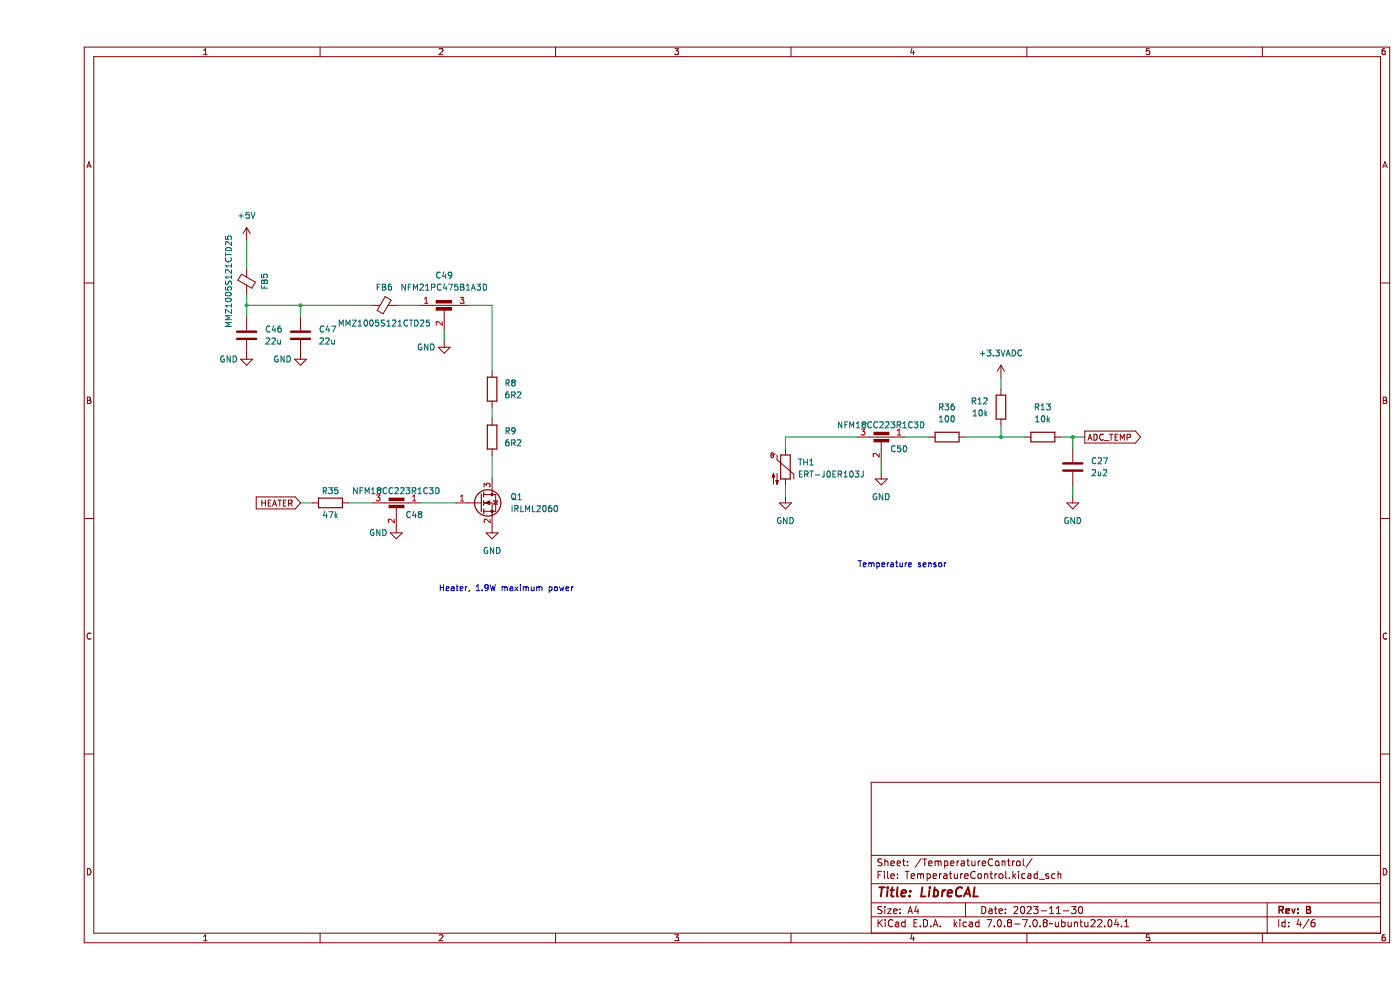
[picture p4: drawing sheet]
(kicad_sch (version 20230121) (generator eeschema)

 (paper "A4")

 (title_block
  (title "LibreCAL")
  (date "2023-11-30")
  (rev "B"))

 (lib_symbols
  (symbol "Device:C" (pin_numbers hide) (pin_names (offset 0.254)) (in_bom yes) (on_board yes)
   (property "Reference" "C" (at 0.635 2.54 0) (effects (font (size 1.27 1.27)) (justify left)))
   (property "Value" "C" (at 0.635 -2.54 0) (effects (font (size 1.27 1.27)) (justify left)))
   (property "Footprint" "" (at 0.9652 -3.81 0) (effects (font (size 1.27 1.27)) hide))
   (property "Datasheet" "~" (at 0 0 0) (effects (font (size 1.27 1.27)) hide))
   (symbol "C_0_1"
    (polyline (pts (xy -2.032 -0.762) (xy 2.032 -0.762)) (stroke (width 0.508) (type default)) (fill (type none)))
    (polyline (pts (xy -2.032 0.762) (xy 2.032 0.762)) (stroke (width 0.508) (type default)) (fill (type none))))
   (symbol "C_1_1"
    (pin passive line (at 0 3.81 270) (length 2.794) (name "~" (effects (font (size 1.27 1.27)))) (number "1" (effects (font (size 1.27 1.27)))))
    (pin passive line (at 0 -3.81 90) (length 2.794) (name "~" (effects (font (size 1.27 1.27)))) (number "2" (effects (font (size 1.27 1.27)))))))
  (symbol "Device:C_Feedthrough" (pin_names (offset 0.254) hide) (in_bom yes) (on_board yes)
   (property "Reference" "C" (at 0 7.62 0) (effects (font (size 1.27 1.27))))
   (property "Value" "C_Feedthrough" (at 0 5.715 0) (effects (font (size 1.27 1.27))))
   (property "Footprint" "" (at 0 0 90) (effects (font (size 1.27 1.27)) hide))
   (property "Datasheet" "~" (at 0 0 90) (effects (font (size 1.27 1.27)) hide))
   (symbol "C_Feedthrough_0_1"
    (rectangle (start -1.651 1.524) (end 1.524 2.032) (stroke (width 0) (type default)) (fill (type outline)))
    (polyline (pts (xy -2.54 2.54) (xy 2.54 2.54)) (stroke (width 0) (type default)) (fill (type none)))
    (polyline (pts (xy 0 0) (xy 0 1.778)) (stroke (width 0) (type default)) (fill (type none)))
    (rectangle (start 1.524 3.048) (end -1.651 3.556) (stroke (width 0) (type default)) (fill (type outline))))
   (symbol "C_Feedthrough_1_1"
    (pin passive line (at -5.08 2.54 0) (length 2.54) (name "1" (effects (font (size 1.27 1.27)))) (number "1" (effects (font (size 1.27 1.27)))))
    (pin passive line (at 0 -2.54 90) (length 2.54) (name "2" (effects (font (size 1.27 1.27)))) (number "2" (effects (font (size 1.27 1.27)))))
    (pin passive line (at 5.08 2.54 180) (length 2.54) (name "3" (effects (font (size 1.27 1.27)))) (number "3" (effects (font (size 1.27 1.27)))))))
  (symbol "Device:FerriteBead_Small" (pin_numbers hide) (pin_names (offset 0)) (in_bom yes) (on_board yes)
   (property "Reference" "FB" (at 1.905 1.27 0) (effects (font (size 1.27 1.27)) (justify left)))
   (property "Value" "FerriteBead_Small" (at 1.905 -1.27 0) (effects (font (size 1.27 1.27)) (justify left)))
   (property "Footprint" "" (at -1.778 0 90) (effects (font (size 1.27 1.27)) hide))
   (property "Datasheet" "~" (at 0 0 0) (effects (font (size 1.27 1.27)) hide))
   (symbol "FerriteBead_Small_0_1"
    (polyline (pts (xy 0 -1.27) (xy 0 -0.7874)) (stroke (width 0) (type default)) (fill (type none)))
    (polyline (pts (xy 0 0.889) (xy 0 1.2954)) (stroke (width 0) (type default)) (fill (type none)))
    (polyline (pts (xy -1.8288 0.2794) (xy -1.1176 1.4986) (xy 1.8288 -0.2032) (xy 1.1176 -1.4224) (xy -1.8288 0.2794)) (stroke (width 0) (type default)) (fill (type none))))
   (symbol "FerriteBead_Small_1_1"
    (pin passive line (at 0 2.54 270) (length 1.27) (name "~" (effects (font (size 1.27 1.27)))) (number "1" (effects (font (size 1.27 1.27)))))
    (pin passive line (at 0 -2.54 90) (length 1.27) (name "~" (effects (font (size 1.27 1.27)))) (number "2" (effects (font (size 1.27 1.27)))))))
  (symbol "Device:R" (pin_numbers hide) (pin_names (offset 0)) (in_bom yes) (on_board yes)
   (property "Reference" "R" (at 2.032 0 90) (effects (font (size 1.27 1.27))))
   (property "Value" "R" (at 0 0 90) (effects (font (size 1.27 1.27))))
   (property "Footprint" "" (at -1.778 0 90) (effects (font (size 1.27 1.27)) hide))
   (property "Datasheet" "~" (at 0 0 0) (effects (font (size 1.27 1.27)) hide))
   (symbol "R_0_1"
    (rectangle (start -1.016 -2.54) (end 1.016 2.54) (stroke (width 0.254) (type default)) (fill (type none))))
   (symbol "R_1_1"
    (pin passive line (at 0 3.81 270) (length 1.27) (name "~" (effects (font (size 1.27 1.27)))) (number "1" (effects (font (size 1.27 1.27)))))
    (pin passive line (at 0 -3.81 90) (length 1.27) (name "~" (effects (font (size 1.27 1.27)))) (number "2" (effects (font (size 1.27 1.27)))))))
  (symbol "Device:Thermistor_NTC" (pin_numbers hide) (pin_names (offset 0)) (in_bom yes) (on_board yes)
   (property "Reference" "TH" (at -4.445 0 90) (effects (font (size 1.27 1.27))))
   (property "Value" "Thermistor_NTC" (at 3.175 0 90) (effects (font (size 1.27 1.27))))
   (property "Footprint" "" (at 0 1.27 0) (effects (font (size 1.27 1.27)) hide))
   (property "Datasheet" "~" (at 0 1.27 0) (effects (font (size 1.27 1.27)) hide))
   (symbol "Thermistor_NTC_0_1"
    (arc (start -3.048 2.159) (mid -3.0495 2.3143) (end -3.175 2.413) (stroke (width 0) (type default)) (fill (type none)))
    (arc (start -3.048 2.159) (mid -2.9736 1.9794) (end -2.794 1.905) (stroke (width 0) (type default)) (fill (type none)))
    (arc (start -3.048 2.794) (mid -2.9736 2.6144) (end -2.794 2.54) (stroke (width 0) (type default)) (fill (type none)))
    (arc (start -2.794 1.905) (mid -2.6144 1.9794) (end -2.54 2.159) (stroke (width 0) (type default)) (fill (type none)))
    (arc (start -2.794 2.54) (mid -2.4393 2.5587) (end -2.159 2.794) (stroke (width 0) (type default)) (fill (type none)))
    (arc (start -2.794 3.048) (mid -2.9736 2.9736) (end -3.048 2.794) (stroke (width 0) (type default)) (fill (type none)))
    (arc (start -2.54 2.794) (mid -2.6144 2.9736) (end -2.794 3.048) (stroke (width 0) (type default)) (fill (type none)))
    (rectangle (start -1.016 2.54) (end 1.016 -2.54) (stroke (width 0.254) (type default)) (fill (type none)))
    (polyline (pts (xy -2.54 2.159) (xy -2.54 2.794)) (stroke (width 0) (type default)) (fill (type none)))
    (polyline (pts (xy -1.778 2.54) (xy -1.778 1.524) (xy 1.778 -1.524) (xy 1.778 -2.54)) (stroke (width 0) (type default)) (fill (type none)))
    (polyline (pts (xy -2.54 -3.683) (xy -2.54 -1.397) (xy -2.794 -2.159) (xy -2.286 -2.159) (xy -2.54 -1.397) (xy -2.54 -1.651)) (stroke (width 0) (type default)) (fill (type outline)))
    (polyline (pts (xy -1.778 -1.397) (xy -1.778 -3.683) (xy -2.032 -2.921) (xy -1.524 -2.921) (xy -1.778 -3.683) (xy -1.778 -3.429)) (stroke (width 0) (type default)) (fill (type outline))))
   (symbol "Thermistor_NTC_1_1"
    (pin passive line (at 0 3.81 270) (length 1.27) (name "~" (effects (font (size 1.27 1.27)))) (number "1" (effects (font (size 1.27 1.27)))))
    (pin passive line (at 0 -3.81 90) (length 1.27) (name "~" (effects (font (size 1.27 1.27)))) (number "2" (effects (font (size 1.27 1.27)))))))
  (symbol "Transistor_FET:IRLML2060" (pin_names hide) (in_bom yes) (on_board yes)
   (property "Reference" "Q" (at 5.08 1.905 0) (effects (font (size 1.27 1.27)) (justify left)))
   (property "Value" "IRLML2060" (at 5.08 0 0) (effects (font (size 1.27 1.27)) (justify left)))
   (property "Footprint" "Package_TO_SOT_SMD:SOT-23" (at 5.08 -1.905 0) (effects (font (size 1.27 1.27) italic) (justify left) hide))
   (property "Datasheet" "https://www.infineon.com/dgdl/irlml2060pbf.pdf?fileId=5546d462533600a401535664b7fb25ee" (at 0 0 0) (effects (font (size 1.27 1.27)) (justify left) hide))
   (symbol "IRLML2060_0_1"
    (polyline (pts (xy 0.254 0) (xy -2.54 0)) (stroke (width 0) (type default)) (fill (type none)))
    (polyline (pts (xy 0.254 1.905) (xy 0.254 -1.905)) (stroke (width 0.254) (type default)) (fill (type none)))
    (polyline (pts (xy 0.762 -1.27) (xy 0.762 -2.286)) (stroke (width 0.254) (type default)) (fill (type none)))
    (polyline (pts (xy 0.762 0.508) (xy 0.762 -0.508)) (stroke (width 0.254) (type default)) (fill (type none)))
    (polyline (pts (xy 0.762 2.286) (xy 0.762 1.27)) (stroke (width 0.254) (type default)) (fill (type none)))
    (polyline (pts (xy 2.54 2.54) (xy 2.54 1.778)) (stroke (width 0) (type default)) (fill (type none)))
    (polyline (pts (xy 2.54 -2.54) (xy 2.54 0) (xy 0.762 0)) (stroke (width 0) (type default)) (fill (type none)))
    (polyline (pts (xy 0.762 -1.778) (xy 3.302 -1.778) (xy 3.302 1.778) (xy 0.762 1.778)) (stroke (width 0) (type default)) (fill (type none)))
    (polyline (pts (xy 1.016 0) (xy 2.032 0.381) (xy 2.032 -0.381) (xy 1.016 0)) (stroke (width 0) (type default)) (fill (type outline)))
    (polyline (pts (xy 2.794 0.508) (xy 2.921 0.381) (xy 3.683 0.381) (xy 3.81 0.254)) (stroke (width 0) (type default)) (fill (type none)))
    (polyline (pts (xy 3.302 0.381) (xy 2.921 -0.254) (xy 3.683 -0.254) (xy 3.302 0.381)) (stroke (width 0) (type default)) (fill (type none)))
    (circle (center 1.651 0) (radius 2.794) (stroke (width 0.254) (type default)) (fill (type none)))
    (circle (center 2.54 -1.778) (radius 0.254) (stroke (width 0) (type default)) (fill (type outline)))
    (circle (center 2.54 1.778) (radius 0.254) (stroke (width 0) (type default)) (fill (type outline))))
   (symbol "IRLML2060_1_1"
    (pin input line (at -5.08 0 0) (length 2.54) (name "G" (effects (font (size 1.27 1.27)))) (number "1" (effects (font (size 1.27 1.27)))))
    (pin passive line (at 2.54 -5.08 90) (length 2.54) (name "S" (effects (font (size 1.27 1.27)))) (number "2" (effects (font (size 1.27 1.27)))))
    (pin passive line (at 2.54 5.08 270) (length 2.54) (name "D" (effects (font (size 1.27 1.27)))) (number "3" (effects (font (size 1.27 1.27)))))))
  (symbol "power:+3.3VADC" (power) (pin_names (offset 0)) (in_bom yes) (on_board yes)
   (property "Reference" "#PWR" (at 3.81 -1.27 0) (effects (font (size 1.27 1.27)) hide))
   (property "Value" "+3.3VADC" (at 0 2.54 0) (effects (font (size 1.27 1.27))))
   (property "Footprint" "" (at 0 0 0) (effects (font (size 1.27 1.27)) hide))
   (property "Datasheet" "" (at 0 0 0) (effects (font (size 1.27 1.27)) hide))
   (symbol "+3.3VADC_0_0"
    (pin power_in line (at 0 0 90) (length 0) hide (name "+3.3VADC" (effects (font (size 1.27 1.27)))) (number "1" (effects (font (size 1.27 1.27))))))
   (symbol "+3.3VADC_0_1"
    (polyline (pts (xy -0.762 1.27) (xy 0 2.54)) (stroke (width 0) (type default)) (fill (type none)))
    (polyline (pts (xy 0 0) (xy 0 2.54)) (stroke (width 0) (type default)) (fill (type none)))
    (polyline (pts (xy 0 2.54) (xy 0.762 1.27)) (stroke (width 0) (type default)) (fill (type none)))))
  (symbol "power:+5V" (power) (pin_names (offset 0)) (in_bom yes) (on_board yes)
   (property "Reference" "#PWR" (at 0 -3.81 0) (effects (font (size 1.27 1.27)) hide))
   (property "Value" "+5V" (at 0 3.556 0) (effects (font (size 1.27 1.27))))
   (property "Footprint" "" (at 0 0 0) (effects (font (size 1.27 1.27)) hide))
   (property "Datasheet" "" (at 0 0 0) (effects (font (size 1.27 1.27)) hide))
   (symbol "+5V_0_1"
    (polyline (pts (xy -0.762 1.27) (xy 0 2.54)) (stroke (width 0) (type default)) (fill (type none)))
    (polyline (pts (xy 0 0) (xy 0 2.54)) (stroke (width 0) (type default)) (fill (type none)))
    (polyline (pts (xy 0 2.54) (xy 0.762 1.27)) (stroke (width 0) (type default)) (fill (type none))))
   (symbol "+5V_1_1"
    (pin power_in line (at 0 0 90) (length 0) hide (name "+5V" (effects (font (size 1.27 1.27)))) (number "1" (effects (font (size 1.27 1.27)))))))
  (symbol "power:GND" (power) (pin_names (offset 0)) (in_bom yes) (on_board yes)
   (property "Reference" "#PWR" (at 0 -6.35 0) (effects (font (size 1.27 1.27)) hide))
   (property "Value" "GND" (at 0 -3.81 0) (effects (font (size 1.27 1.27))))
   (property "Footprint" "" (at 0 0 0) (effects (font (size 1.27 1.27)) hide))
   (property "Datasheet" "" (at 0 0 0) (effects (font (size 1.27 1.27)) hide))
   (symbol "GND_0_1"
    (polyline (pts (xy 0 0) (xy 0 -1.27) (xy 1.27 -1.27) (xy 0 -2.54) (xy -1.27 -1.27) (xy 0 -1.27)) (stroke (width 0) (type default)) (fill (type none))))
   (symbol "GND_1_1"
    (pin power_in line (at 0 0 270) (length 0) hide (name "GND" (effects (font (size 1.27 1.27)))) (number "1" (effects (font (size 1.27 1.27))))))))

 (junction (at 55.88 64.77) (diameter 0) (color 0 0 0 0))
 (junction (at 219.71 92.71) (diameter 0) (color 0 0 0 0))
 (junction (at 44.45 64.77) (diameter 0) (color 0 0 0 0))
 (junction (at 204.47 92.71) (diameter 0) (color 0 0 0 0))

 (wire (pts (xy 158.75 102.87) (xy 158.75 105.41)) (stroke (width 0) (type default)))
 (wire (pts (xy 86.36 69.85) (xy 86.36 72.39)) (stroke (width 0) (type default)))
 (wire (pts (xy 91.44 64.77) (xy 96.52 64.77)) (stroke (width 0) (type default)))
 (wire (pts (xy 96.52 64.77) (xy 96.52 78.74)) (stroke (width 0) (type default)))
 (wire (pts (xy 204.47 90.17) (xy 204.47 92.71)) (stroke (width 0) (type default)))
 (wire (pts (xy 44.45 50.8) (xy 44.45 57.15)) (stroke (width 0) (type default)))
 (wire (pts (xy 55.88 64.77) (xy 55.88 67.31)) (stroke (width 0) (type default)))
 (wire (pts (xy 204.47 80.01) (xy 204.47 82.55)) (stroke (width 0) (type default)))
 (wire (pts (xy 76.2 64.77) (xy 81.28 64.77)) (stroke (width 0) (type default)))
 (wire (pts (xy 219.71 92.71) (xy 219.71 95.25)) (stroke (width 0) (type default)))
 (wire (pts (xy 158.75 92.71) (xy 173.99 92.71)) (stroke (width 0) (type default)))
 (wire (pts (xy 81.28 106.68) (xy 88.9 106.68)) (stroke (width 0) (type default)))
 (wire (pts (xy 219.71 92.71) (xy 222.25 92.71)) (stroke (width 0) (type default)))
 (wire (pts (xy 71.12 106.68) (xy 66.04 106.68)) (stroke (width 0) (type default)))
 (wire (pts (xy 179.07 97.79) (xy 179.07 100.33)) (stroke (width 0) (type default)))
 (wire (pts (xy 184.15 92.71) (xy 189.23 92.71)) (stroke (width 0) (type default)))
 (wire (pts (xy 204.47 92.71) (xy 209.55 92.71)) (stroke (width 0) (type default)))
 (wire (pts (xy 55.88 106.68) (xy 58.42 106.68)) (stroke (width 0) (type default)))
 (wire (pts (xy 55.88 64.77) (xy 44.45 64.77)) (stroke (width 0) (type default)))
 (wire (pts (xy 196.85 92.71) (xy 204.47 92.71)) (stroke (width 0) (type default)))
 (wire (pts (xy 44.45 64.77) (xy 44.45 67.31)) (stroke (width 0) (type default)))
 (wire (pts (xy 71.12 64.77) (xy 55.88 64.77)) (stroke (width 0) (type default)))
 (wire (pts (xy 44.45 64.77) (xy 44.45 62.23)) (stroke (width 0) (type default)))
 (wire (pts (xy 96.52 96.52) (xy 96.52 101.6)) (stroke (width 0) (type default)))
 (wire (pts (xy 158.75 92.71) (xy 158.75 95.25)) (stroke (width 0) (type default)))
 (wire (pts (xy 96.52 86.36) (xy 96.52 88.9)) (stroke (width 0) (type default)))
 (wire (pts (xy 219.71 102.87) (xy 219.71 105.41)) (stroke (width 0) (type default)))
 (wire (pts (xy 217.17 92.71) (xy 219.71 92.71)) (stroke (width 0) (type default)))

 (text "Temperature sensor" (at 173.99 120.65 0) (effects (font (size 1.27 1.27)) (justify left bottom)))
 (text "Heater, 1.9W maximum power" (at 85.09 125.73 0) (effects (font (size 1.27 1.27)) (justify left bottom)))

 (global_label "ADC_TEMP" (shape output) (at 222.25 92.71 0) (fields_autoplaced) (effects (font (size 1.27 1.27)) (justify left))
  (property "Intersheetrefs" "${INTERSHEET_REFS}" (at 234.0974 92.6306 0) (effects (font (size 1.27 1.27)) (justify left) hide)))
 (global_label "HEATER" (shape input) (at 55.88 106.68 180) (fields_autoplaced) (effects (font (size 1.27 1.27)) (justify right))
  (property "Intersheetrefs" "${INTERSHEET_REFS}" (at 46.5121 106.6006 0) (effects (font (size 1.27 1.27)) (justify right) hide)))

 (symbol (lib_id "power:GND") (at 55.88 74.93 0) (unit 1) (in_bom yes) (on_board yes) (dnp no)
  (property "Reference" "#PWR0118" (at 55.88 81.28 0) (effects (font (size 1.27 1.27)) hide))
  (property "Value" "GND" (at 52.07 76.2 0) (effects (font (size 1.27 1.27))))
  (property "Footprint" "" (at 55.88 74.93 0) (effects (font (size 1.27 1.27)) hide))
  (property "Datasheet" "" (at 55.88 74.93 0) (effects (font (size 1.27 1.27)) hide)) (pin "1"))

 (symbol (lib_id "power:GND") (at 96.52 111.76 0) (unit 1) (in_bom yes) (on_board yes) (dnp no) (fields_autoplaced)
  (property "Reference" "#PWR076" (at 96.52 118.11 0) (effects (font (size 1.27 1.27)) hide))
  (property "Value" "GND" (at 96.52 116.84 0) (effects (font (size 1.27 1.27))))
  (property "Footprint" "" (at 96.52 111.76 0) (effects (font (size 1.27 1.27)) hide))
  (property "Datasheet" "" (at 96.52 111.76 0) (effects (font (size 1.27 1.27)) hide)) (pin "1"))

 (symbol (lib_id "power:GND") (at 44.45 74.93 0) (unit 1) (in_bom yes) (on_board yes) (dnp no)
  (property "Reference" "#PWR0117" (at 44.45 81.28 0) (effects (font (size 1.27 1.27)) hide))
  (property "Value" "GND" (at 40.64 76.2 0) (effects (font (size 1.27 1.27))))
  (property "Footprint" "" (at 44.45 74.93 0) (effects (font (size 1.27 1.27)) hide))
  (property "Datasheet" "" (at 44.45 74.93 0) (effects (font (size 1.27 1.27)) hide)) (pin "1"))

 (symbol (lib_id "Device:R") (at 213.36 92.71 90) (mirror x) (unit 1) (in_bom yes) (on_board yes) (dnp no) (fields_autoplaced)
  (property "Reference" "R13" (at 213.36 86.36 90) (effects (font (size 1.27 1.27))))
  (property "Value" "10k" (at 213.36 88.9 90) (effects (font (size 1.27 1.27))))
  (property "Footprint" "Resistor_SMD:R_0402_1005Metric" (at 213.36 90.932 90) (effects (font (size 1.27 1.27)) hide))
  (property "Datasheet" "~" (at 213.36 92.71 0) (effects (font (size 1.27 1.27)) hide))
  (property "LCSC_Part" "C723353" (at 213.36 92.71 0) (effects (font (size 1.27 1.27)) hide)) (pin "1") (pin "2"))

 (symbol (lib_id "Device:C_Feedthrough") (at 76.2 109.22 0) (mirror y) (unit 1) (in_bom yes) (on_board yes) (dnp no)
  (property "Reference" "C48" (at 80.01 109.22 0) (effects (font (size 1.27 1.27))))
  (property "Value" "NFM18CC223R1C3D" (at 76.2 104.14 0) (effects (font (size 1.27 1.27))))
  (property "Footprint" "LibreCAL:NFM18CC" (at 69.85 120.65 90) (effects (font (size 1.27 1.27)) hide))
  (property "Datasheet" "~" (at 76.2 109.22 90) (effects (font (size 1.27 1.27)) hide))
  (property "LCSC_Part" "C98102" (at 76.2 109.22 0) (effects (font (size 1.27 1.27)) hide)) (pin "1") (pin "2") (pin "3"))

 (symbol (lib_id "power:+5V") (at 44.45 50.8 0) (unit 1) (in_bom yes) (on_board yes) (dnp no) (fields_autoplaced)
  (property "Reference" "#PWR0116" (at 44.45 54.61 0) (effects (font (size 1.27 1.27)) hide))
  (property "Value" "+5V" (at 44.45 45.72 0) (effects (font (size 1.27 1.27))))
  (property "Footprint" "" (at 44.45 50.8 0) (effects (font (size 1.27 1.27)) hide))
  (property "Datasheet" "" (at 44.45 50.8 0) (effects (font (size 1.27 1.27)) hide)) (pin "1"))

 (symbol (lib_id "Device:FerriteBead_Small") (at 44.45 59.69 0) (unit 1) (in_bom yes) (on_board yes) (dnp no)
  (property "Reference" "FB5" (at 48.26 59.69 90) (effects (font (size 1.27 1.27))))
  (property "Value" "MMZ1005S121CTD25" (at 40.64 59.69 90) (effects (font (size 1.27 1.27))))
  (property "Footprint" "Inductor_SMD:L_0402_1005Metric" (at 42.672 59.69 90) (effects (font (size 1.27 1.27)) hide))
  (property "Datasheet" "~" (at 44.45 59.69 0) (effects (font (size 1.27 1.27)) hide))
  (property "LCSC_Part" "C404693" (at 44.45 59.69 0) (effects (font (size 1.27 1.27)) hide)) (pin "1") (pin "2"))

 (symbol (lib_id "Device:R") (at 204.47 86.36 0) (mirror y) (unit 1) (in_bom yes) (on_board yes) (dnp no) (fields_autoplaced)
  (property "Reference" "R12" (at 201.93 85.0899 0) (effects (font (size 1.27 1.27)) (justify left)))
  (property "Value" "10k" (at 201.93 87.6299 0) (effects (font (size 1.27 1.27)) (justify left)))
  (property "Footprint" "Resistor_SMD:R_0402_1005Metric" (at 206.248 86.36 90) (effects (font (size 1.27 1.27)) hide))
  (property "Datasheet" "~" (at 204.47 86.36 0) (effects (font (size 1.27 1.27)) hide))
  (property "LCSC_Part" "C723353" (at 204.47 86.36 0) (effects (font (size 1.27 1.27)) hide)) (pin "1") (pin "2"))

 (symbol (lib_id "power:GND") (at 179.07 100.33 0) (unit 1) (in_bom yes) (on_board yes) (dnp no) (fields_autoplaced)
  (property "Reference" "#PWR0121" (at 179.07 106.68 0) (effects (font (size 1.27 1.27)) hide))
  (property "Value" "GND" (at 179.07 105.41 0) (effects (font (size 1.27 1.27))))
  (property "Footprint" "" (at 179.07 100.33 0) (effects (font (size 1.27 1.27)) hide))
  (property "Datasheet" "" (at 179.07 100.33 0) (effects (font (size 1.27 1.27)) hide)) (pin "1"))

 (symbol (lib_id "power:GND") (at 76.2 111.76 0) (unit 1) (in_bom yes) (on_board yes) (dnp no)
  (property "Reference" "#PWR0119" (at 76.2 118.11 0) (effects (font (size 1.27 1.27)) hide))
  (property "Value" "GND" (at 72.39 113.03 0) (effects (font (size 1.27 1.27))))
  (property "Footprint" "" (at 76.2 111.76 0) (effects (font (size 1.27 1.27)) hide))
  (property "Datasheet" "" (at 76.2 111.76 0) (effects (font (size 1.27 1.27)) hide)) (pin "1"))

 (symbol (lib_id "Device:FerriteBead_Small") (at 73.66 64.77 90) (unit 1) (in_bom yes) (on_board yes) (dnp no)
  (property "Reference" "FB6" (at 73.66 60.96 90) (effects (font (size 1.27 1.27))))
  (property "Value" "MMZ1005S121CTD25" (at 73.66 68.58 90) (effects (font (size 1.27 1.27))))
  (property "Footprint" "Inductor_SMD:L_0402_1005Metric" (at 73.66 66.548 90) (effects (font (size 1.27 1.27)) hide))
  (property "Datasheet" "~" (at 73.66 64.77 0) (effects (font (size 1.27 1.27)) hide))
  (property "LCSC_Part" "C404693" (at 73.66 64.77 0) (effects (font (size 1.27 1.27)) hide)) (pin "1") (pin "2"))

 (symbol (lib_id "Device:R") (at 96.52 92.71 0) (unit 1) (in_bom yes) (on_board yes) (dnp no) (fields_autoplaced)
  (property "Reference" "R9" (at 99.06 91.4399 0) (effects (font (size 1.27 1.27)) (justify left)))
  (property "Value" "6R2" (at 99.06 93.9799 0) (effects (font (size 1.27 1.27)) (justify left)))
  (property "Footprint" "Resistor_SMD:R_2512_6332Metric" (at 94.742 92.71 90) (effects (font (size 1.27 1.27)) hide))
  (property "Datasheet" "~" (at 96.52 92.71 0) (effects (font (size 1.27 1.27)) hide))
  (property "LCSC_Part" "C147196" (at 96.52 92.71 0) (effects (font (size 1.27 1.27)) hide)) (pin "1") (pin "2"))

 (symbol (lib_id "Device:R") (at 193.04 92.71 90) (mirror x) (unit 1) (in_bom yes) (on_board yes) (dnp no) (fields_autoplaced)
  (property "Reference" "R36" (at 193.04 86.36 90) (effects (font (size 1.27 1.27))))
  (property "Value" "100" (at 193.04 88.9 90) (effects (font (size 1.27 1.27))))
  (property "Footprint" "Resistor_SMD:R_0402_1005Metric" (at 193.04 90.932 90) (effects (font (size 1.27 1.27)) hide))
  (property "Datasheet" "~" (at 193.04 92.71 0) (effects (font (size 1.27 1.27)) hide))
  (property "LCSC_Part" "C25076" (at 193.04 92.71 0) (effects (font (size 1.27 1.27)) hide)) (pin "1") (pin "2"))

 (symbol (lib_id "Device:C") (at 219.71 99.06 0) (unit 1) (in_bom yes) (on_board yes) (dnp no) (fields_autoplaced)
  (property "Reference" "C27" (at 223.52 97.7899 0) (effects (font (size 1.27 1.27)) (justify left)))
  (property "Value" "2u2" (at 223.52 100.3299 0) (effects (font (size 1.27 1.27)) (justify left)))
  (property "Footprint" "Capacitor_SMD:C_0402_1005Metric" (at 220.6752 102.87 0) (effects (font (size 1.27 1.27)) hide))
  (property "Datasheet" "~" (at 219.71 99.06 0) (effects (font (size 1.27 1.27)) hide))
  (property "LCSC_Part" "C307418" (at 219.71 99.06 0) (effects (font (size 1.27 1.27)) hide)) (pin "1") (pin "2"))

 (symbol (lib_id "power:GND") (at 158.75 105.41 0) (unit 1) (in_bom yes) (on_board yes) (dnp no) (fields_autoplaced)
  (property "Reference" "#PWR079" (at 158.75 111.76 0) (effects (font (size 1.27 1.27)) hide))
  (property "Value" "GND" (at 158.75 110.49 0) (effects (font (size 1.27 1.27))))
  (property "Footprint" "" (at 158.75 105.41 0) (effects (font (size 1.27 1.27)) hide))
  (property "Datasheet" "" (at 158.75 105.41 0) (effects (font (size 1.27 1.27)) hide)) (pin "1"))

 (symbol (lib_id "power:GND") (at 86.36 72.39 0) (unit 1) (in_bom yes) (on_board yes) (dnp no)
  (property "Reference" "#PWR0120" (at 86.36 78.74 0) (effects (font (size 1.27 1.27)) hide))
  (property "Value" "GND" (at 82.55 73.66 0) (effects (font (size 1.27 1.27))))
  (property "Footprint" "" (at 86.36 72.39 0) (effects (font (size 1.27 1.27)) hide))
  (property "Datasheet" "" (at 86.36 72.39 0) (effects (font (size 1.27 1.27)) hide)) (pin "1"))

 (symbol (lib_id "Device:C") (at 44.45 71.12 0) (unit 1) (in_bom yes) (on_board yes) (dnp no) (fields_autoplaced)
  (property "Reference" "C46" (at 48.26 69.8499 0) (effects (font (size 1.27 1.27)) (justify left)))
  (property "Value" "22u" (at 48.26 72.3899 0) (effects (font (size 1.27 1.27)) (justify left)))
  (property "Footprint" "Capacitor_SMD:C_0805_2012Metric" (at 45.4152 74.93 0) (effects (font (size 1.27 1.27)) hide))
  (property "Datasheet" "~" (at 44.45 71.12 0) (effects (font (size 1.27 1.27)) hide))
  (property "LCSC_Part" "C45783" (at 44.45 71.12 0) (effects (font (size 1.27 1.27)) hide)) (pin "1") (pin "2"))

 (symbol (lib_id "Device:R") (at 96.52 82.55 0) (unit 1) (in_bom yes) (on_board yes) (dnp no) (fields_autoplaced)
  (property "Reference" "R8" (at 99.06 81.2799 0) (effects (font (size 1.27 1.27)) (justify left)))
  (property "Value" "6R2" (at 99.06 83.8199 0) (effects (font (size 1.27 1.27)) (justify left)))
  (property "Footprint" "Resistor_SMD:R_2512_6332Metric" (at 94.742 82.55 90) (effects (font (size 1.27 1.27)) hide))
  (property "Datasheet" "~" (at 96.52 82.55 0) (effects (font (size 1.27 1.27)) hide))
  (property "LCSC_Part" "C147196" (at 96.52 82.55 0) (effects (font (size 1.27 1.27)) hide)) (pin "1") (pin "2"))

 (symbol (lib_id "Device:C_Feedthrough") (at 179.07 95.25 0) (mirror y) (unit 1) (in_bom yes) (on_board yes) (dnp no)
  (property "Reference" "C50" (at 182.88 95.25 0) (effects (font (size 1.27 1.27))))
  (property "Value" "NFM18CC223R1C3D" (at 179.07 90.17 0) (effects (font (size 1.27 1.27))))
  (property "Footprint" "LibreCAL:NFM18CC" (at 172.72 106.68 90) (effects (font (size 1.27 1.27)) hide))
  (property "Datasheet" "~" (at 179.07 95.25 90) (effects (font (size 1.27 1.27)) hide))
  (property "LCSC_Part" "C98102" (at 179.07 95.25 0) (effects (font (size 1.27 1.27)) hide)) (pin "1") (pin "2") (pin "3"))

 (symbol (lib_id "Device:C") (at 55.88 71.12 0) (unit 1) (in_bom yes) (on_board yes) (dnp no) (fields_autoplaced)
  (property "Reference" "C47" (at 59.69 69.8499 0) (effects (font (size 1.27 1.27)) (justify left)))
  (property "Value" "22u" (at 59.69 72.3899 0) (effects (font (size 1.27 1.27)) (justify left)))
  (property "Footprint" "Capacitor_SMD:C_0805_2012Metric" (at 56.8452 74.93 0) (effects (font (size 1.27 1.27)) hide))
  (property "Datasheet" "~" (at 55.88 71.12 0) (effects (font (size 1.27 1.27)) hide))
  (property "LCSC_Part" "C45783" (at 55.88 71.12 0) (effects (font (size 1.27 1.27)) hide)) (pin "1") (pin "2"))

 (symbol (lib_id "power:GND") (at 219.71 105.41 0) (unit 1) (in_bom yes) (on_board yes) (dnp no) (fields_autoplaced)
  (property "Reference" "#PWR080" (at 219.71 111.76 0) (effects (font (size 1.27 1.27)) hide))
  (property "Value" "GND" (at 219.71 110.49 0) (effects (font (size 1.27 1.27))))
  (property "Footprint" "" (at 219.71 105.41 0) (effects (font (size 1.27 1.27)) hide))
  (property "Datasheet" "" (at 219.71 105.41 0) (effects (font (size 1.27 1.27)) hide)) (pin "1"))

 (symbol (lib_id "Device:C_Feedthrough") (at 86.36 67.31 0) (unit 1) (in_bom yes) (on_board yes) (dnp no) (fields_autoplaced)
  (property "Reference" "C49" (at 86.36 58.42 0) (effects (font (size 1.27 1.27))))
  (property "Value" "NFM21PC475B1A3D" (at 86.36 60.96 0) (effects (font (size 1.27 1.27))))
  (property "Footprint" "LibreCAL:NFM21PC" (at 86.36 67.31 90) (effects (font (size 1.27 1.27)) hide))
  (property "Datasheet" "~" (at 86.36 67.31 90) (effects (font (size 1.27 1.27)) hide))
  (property "LCSC_Part" "C96293" (at 86.36 67.31 0) (effects (font (size 1.27 1.27)) hide)) (pin "1") (pin "2") (pin "3"))

 (symbol (lib_id "power:+3.3VADC") (at 204.47 80.01 0) (unit 1) (in_bom yes) (on_board yes) (dnp no) (fields_autoplaced)
  (property "Reference" "#PWR078" (at 208.28 81.28 0) (effects (font (size 1.27 1.27)) hide))
  (property "Value" "+3.3VADC" (at 204.47 74.93 0) (effects (font (size 1.27 1.27))))
  (property "Footprint" "" (at 204.47 80.01 0) (effects (font (size 1.27 1.27)) hide))
  (property "Datasheet" "" (at 204.47 80.01 0) (effects (font (size 1.27 1.27)) hide)) (pin "1"))

 (symbol (lib_id "Device:R") (at 62.23 106.68 90) (unit 1) (in_bom yes) (on_board yes) (dnp no)
  (property "Reference" "R35" (at 62.23 104.14 90) (effects (font (size 1.27 1.27))))
  (property "Value" "47k" (at 62.23 109.22 90) (effects (font (size 1.27 1.27))))
  (property "Footprint" "Resistor_SMD:R_0402_1005Metric" (at 62.23 108.458 90) (effects (font (size 1.27 1.27)) hide))
  (property "Datasheet" "~" (at 62.23 106.68 0) (effects (font (size 1.27 1.27)) hide))
  (property "LCSC_Part" "C144757" (at 62.23 106.68 0) (effects (font (size 1.27 1.27)) hide)) (pin "1") (pin "2"))

 (symbol (lib_id "Device:Thermistor_NTC") (at 158.75 99.06 0) (unit 1) (in_bom yes) (on_board yes) (dnp no) (fields_autoplaced)
  (property "Reference" "TH1" (at 161.29 98.1074 0) (effects (font (size 1.27 1.27)) (justify left)))
  (property "Value" "ERT-J0ER103J" (at 161.29 100.6474 0) (effects (font (size 1.27 1.27)) (justify left)))
  (property "Footprint" "Resistor_SMD:R_0402_1005Metric" (at 158.75 97.79 0) (effects (font (size 1.27 1.27)) hide))
  (property "Datasheet" "~" (at 158.75 97.79 0) (effects (font (size 1.27 1.27)) hide))
  (property "LCSC_Part" "C153027" (at 158.75 99.06 0) (effects (font (size 1.27 1.27)) hide)) (pin "1") (pin "2"))

 (symbol (lib_id "Transistor_FET:IRLML2060") (at 93.98 106.68 0) (unit 1) (in_bom yes) (on_board yes) (dnp no) (fields_autoplaced)
  (property "Reference" "Q1" (at 100.33 105.4099 0) (effects (font (size 1.27 1.27)) (justify left)))
  (property "Value" "IRLML2060" (at 100.33 107.9499 0) (effects (font (size 1.27 1.27)) (justify left)))
  (property "Footprint" "Package_TO_SOT_SMD:SOT-23" (at 99.06 108.585 0) (effects (font (size 1.27 1.27) italic) (justify left) hide))
  (property "Datasheet" "https://www.infineon.com/dgdl/irlml2060pbf.pdf?fileId=5546d462533600a401535664b7fb25ee" (at 93.98 106.68 0) (effects (font (size 1.27 1.27)) (justify left) hide))
  (property "LCSC_Part" "C67275" (at 93.98 106.68 0) (effects (font (size 1.27 1.27)) hide)) (pin "1") (pin "2") (pin "3")))
